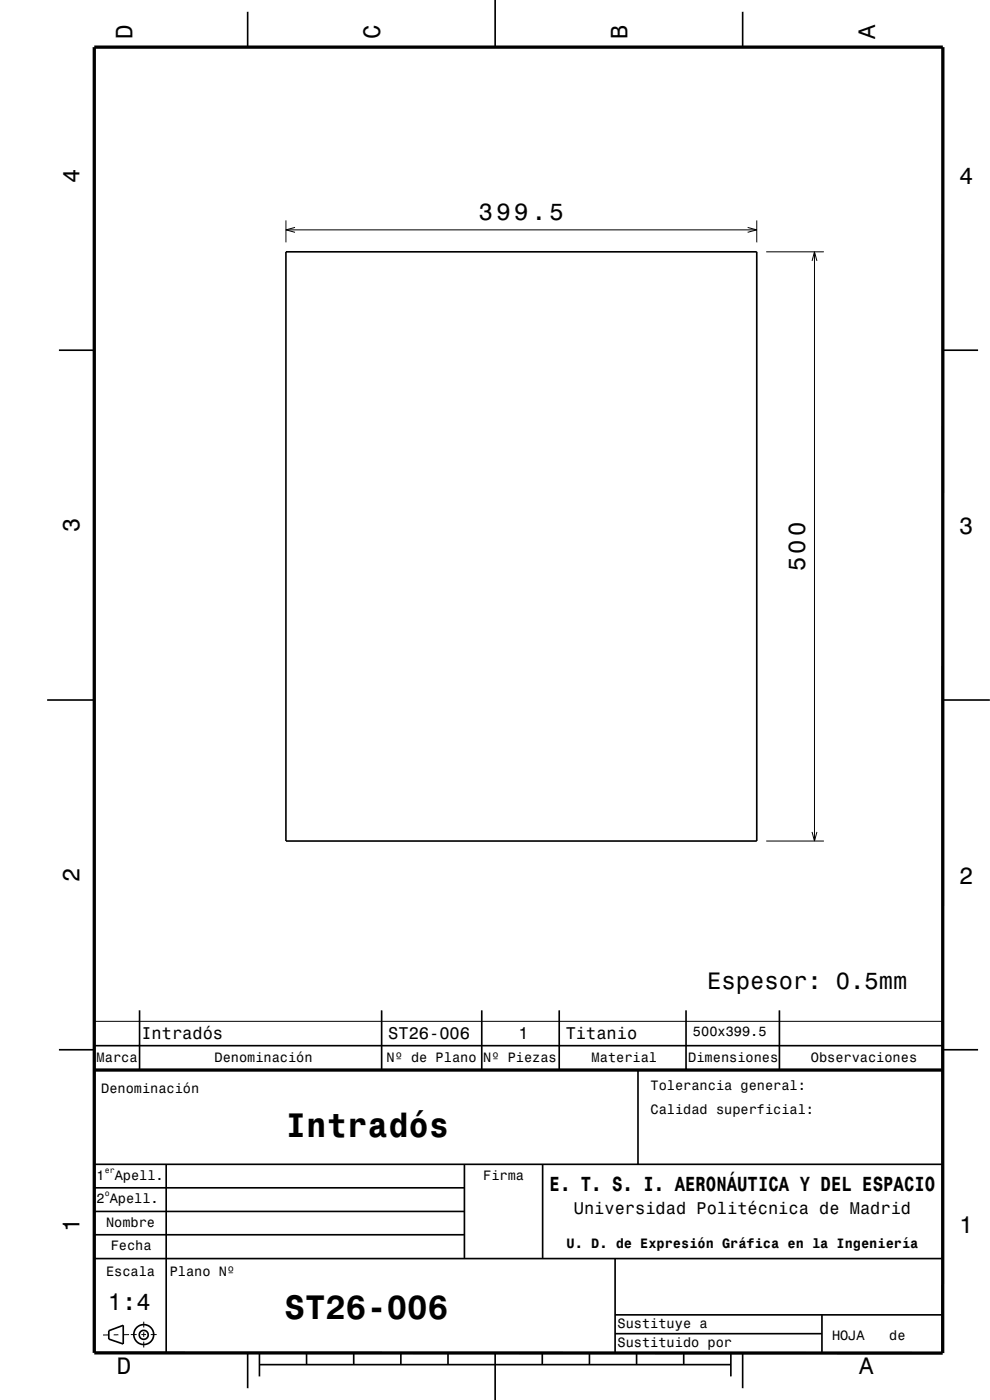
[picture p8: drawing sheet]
<svg xmlns="http://www.w3.org/2000/svg" width="210mm" height="297mm" viewBox="0 0 210 297" stroke-linecap="round" stroke-linejoin="round" font-family="sans-serif">
<g fill="none" stroke="#000" stroke-width=".21">
<path d="M60.7 46.8v4.6M60.7 48.8h99.8M62.6 48.2l-1.9 .6 1.9 .5M158.6 48.2l1.9 .6-1.9 .5M160.5 46.8v4.6M162.5 53.4h12.3M172.3 55.4l.5-2 .5 2M172.8 53.4v125M162.5 178.4h12.3M172.3 176.5l.5 1.9 .5-1.9M20 216.7h180M23.1 283.2h-1.2"/>
<path d="M25.1 283.2h-1M27.4 283.1l-1.3 .1M27.7 283.1h1.3M30 283.1h1M30.5 280.4v1.2M30.5 282.6v1M30.5 284.6v1.3M32 283.1h1.2"/>
</g>
<g fill="none" stroke="#000" stroke-width=".35">
<path d="M52.5 2.5v7.5M105 0v10M157.5 2.5v7.5M60.7 53.4h99.8v125h-99.8zM12.5 74.3h7.5M200 74.3h7.5M10 148.5h10M200 148.5h10M29.6 214.3v12.7M81 214.3v12.7M102.2 214.3v12.7M118.6 214.3v12.7"/>
<path d="M145.5 214.3v12.7M165.3 214.3v12.7M12.5 222.7h7.5M20 221.8h180M135.3 227v20M200 222.7h7.5M19.9 247h180M19.9 257h78.7M19.9 252h78.6M35.2 247v40M98.5 247v20M115.1 247v20"/>
<path d="M19.9 267h180M19.9 261.9h78.7M130.5 267v20M130.5 278.9h69.4M174.4 278.9v8.1M23.1 282.3l3-1.1v3.9l-3-1zM52.5 287v7.5M55 289.5h100M55 287v5M65 287v2.5M75 287v2.5M85 287v2.5"/>
<path d="M95 287v2.5M105 287v10M115 287v2.5M125 287v2.5M130.5 282.9h43.9M135 287v2.5M145 287v2.5M155 287v5M157.5 287v7.5"/>
<circle cx="30.5" cy="283.2" r=".96"/>
<circle cx="30.5" cy="283.1" r="2.11"/>
</g>
<path d="M20 10h180v277h-180zM19.9 227h180" fill="none" stroke="#000" stroke-width=".7" stroke-linecap="butt"/>
<g font-size="7.2">
<text x="60.6" y="241.2">Intradós</text>
<text x="60.4" y="279.8">ST26-006</text>
</g>
<g font-size="5">
<text x="28.1" y="8.2" transform="rotate(-90 28.1 8.2)">D</text>
<text x="80.6" y="8.2" transform="rotate(-90 80.6 8.2)">C</text>
<text x="133.1" y="8.2" transform="rotate(-90 133.1 8.2)">B</text>
<text x="185.6" y="8.2" transform="rotate(-90 185.6 8.2)">A</text>
<text x="16.8" y="38.7" transform="rotate(-90 16.8 38.7)">4</text>
<text x="203.5" y="39">4</text>
<text x="101.6" y="46.8">399.5</text>
<text x="16.8" y="112.9" transform="rotate(-90 16.8 112.9)">3</text>
<text x="203.5" y="113.2">3</text>
<text x="170.8" y="121.2" transform="rotate(-90 170.8 121.2)">500</text>
<text x="16.8" y="187.1" transform="rotate(-90 16.8 187.1)">2</text>
<text x="203.5" y="187.4">2</text>
<text x="150" y="209.8">Espesor: 0.5mm</text>
<text x="16.8" y="261.3" transform="rotate(-90 16.8 261.3)">1</text>
<text x="203.5" y="261.6">1</text>
<text x="22.9" y="277.8">1:4</text>
<text x="24.8" y="291.5">D</text>
<text x="182.3" y="291.5">A</text>
</g>
<text font-size="4.3" x="116.6" y="252.7">E. T. S. I. AERONÁUTICA Y DEL ESPACIO</text>
<g font-size="3.6">
<text x="30" y="220.5">Intradós</text>
<text x="82.4" y="220.5">ST26-006</text>
<text x="110" y="220.5">1</text>
<text x="120" y="220.5">Titanio</text>
<text x="121.7" y="257.5">Universidad Politécnica de Madrid</text>
</g>
<g font-size="2.9">
<text x="147" y="219.8">500x399.5</text>
<text x="20.5" y="225.3">Marca</text>
<text x="45.5" y="225.3">Denominación</text>
<text x="82" y="225.3">Nº de Plano</text>
<text x="102.5" y="225.3">Nº Piezas</text>
<text x="125.5" y="225.3">Material</text>
<text x="146" y="225.3">Dimensiones</text>
<text x="172" y="225.3">Observaciones</text>
<text x="21.5" y="231.8">Denominación</text>
<text x="138" y="231.3">Tolerancia general:</text>
<text x="138" y="236.3">Calidad superficial:</text>
<text x="20.5" y="250.3">1</text>
<text x="24.3" y="250.3">Apell.</text>
<text x="102.5" y="250.3">Firma</text>
<text x="20.5" y="255.3">2 Apell.</text>
<text x="22.5" y="260.3">Nombre</text>
<text x="23.5" y="265.3">Fecha</text>
<text x="120.2" y="264.8">U. D. de Expresión Gráfica en la Ingeniería</text>
<text x="22.5" y="270.8">Escala</text>
<text x="36" y="270.8">Plano Nº</text>
<text x="131" y="281.8">Sustituye a</text>
<text x="131" y="285.8">Sustituido por</text>
<text x="176.5" y="284.3">HOJA</text>
<text x="188.6" y="284.3">de</text>
</g>
<g font-size="1.7">
<text x="22.2" y="248.8">er</text>
<text x="22.2" y="253.8">o</text>
</g>
</svg>
